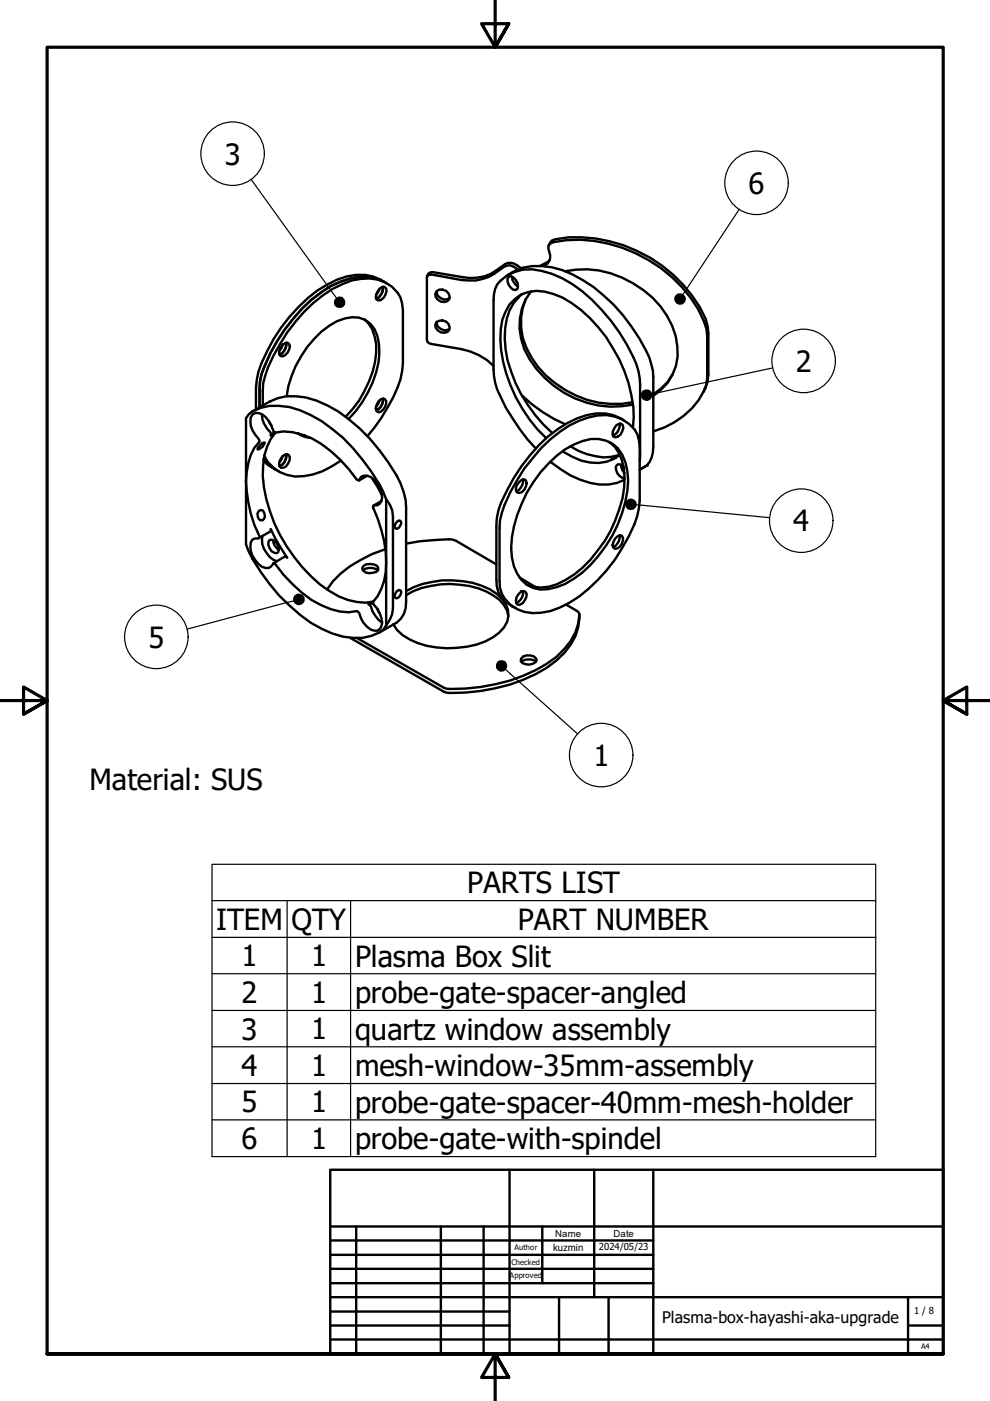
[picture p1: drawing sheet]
<svg xmlns="http://www.w3.org/2000/svg" width="210mm" height="297mm" viewBox="0 0 210 297" stroke-linecap="round" stroke-linejoin="round" font-family="sans-serif">
<!-- layer: Visible (ISO) -->
<g fill="none" stroke="#000" stroke-width=".51">
<path d="M81.4 59.7a10.1 10.1 0 0 0-9.2 0 25.6 25.6 0 0 0-10.1 7.9 38.4 38.4 0 0 0-6.6 11.7l-.4 1.7-.1 5.4M107.7 58.3l1-.6a11.1 11.1 0 0 1 8.3-1 27.7 27.7 0 0 1 13.1 7.9 42.2 42.2 0 0 1 7.6 11.2l.7 2.8 .1 1.4v14.7a4.9 4.9 0 0 1-2.9 4.9M107.9 58.7l.4-.2a2.34 2.34 0 0 1 1.4 2.7l-.4 .3a2.14 2.14 0 0 1-1.7-2.5zM108.6 58.7a2.42 2.42 0 0 0 1.2 2M109.8 57.2a2.81 2.81 0 0 0-2.4-.9l-.6 .3a10.6 10.6 0 0 1-8.9 2.8l-6.5-1.2-.5 .1-.3 .2-.1 .4 .1 13.5 .3 .4 .5 .1 6.5 1.1a13.2 13.2 0 0 1 6.7 3.6M110.6 56.9a3.5 3.5 0 0 0-2.9-1.2l-.6 .3a10.3 10.3 0 0 1-7.4 3l-8-1.3-.5 .1-.4 .2-.3 .6M115.3 56.4a2.19 2.19 0 0 0 1.1-3.1 1.24 1.24 0 0 1 .9-2 29.7 29.7 0 0 1 25.2 7.5 25 25 0 0 1 7.3 10.9l.1 1.5v8.8a10.2 10.2 0 0 1-3.2 6.6 18.4 18.4 0 0 1-8.2 4.9M116.3 52l.7-1a19.9 19.9 0 0 1 9.3-.4 30.3 30.3 0 0 1 23.3 17l.4 1.5 .2 1.5v8.8a7.5 7.5 0 0 1-1 3.7M116.6 55.1l-.9 .7-1.1 .5M119.8 57.5a20.9 20.9 0 0 1 22.7 11.5 11.8 11.8 0 0 1-.9 12.1l-1.5 1.6-1.6 1.2M59.9 73.1l.6-.3 .5-.1 .3 .2a2.15 2.15 0 0 1-1.4 2.7l-.5-.1a1.76 1.76 0 0 1 .5-2.4zM59.9 73l-.2 .8-.4 .6"/>
<path d="M60.7 72.7a2.37 2.37 0 0 1-1.4 2.4M77.2 67.7a7.3 7.3 0 0 1 2.6 5.2 21.8 21.8 0 0 1-6.5 15.4M80.5 61.2l.6-.4h.4l.4 .4a2.19 2.19 0 0 1-1.6 2.5l-.5-.2a2.13 2.13 0 0 1 .7-2.3zM80.5 61.2l-.7 1.3M81.2 60.8a2.37 2.37 0 0 1-1.4 2.5M82 60.1a10.2 10.2 0 0 0-10.5-.8 30 30 0 0 0-13.5 12.6 24.1 24.1 0 0 0-3.6 8.6l-.1 1.7v4.6M92.5 61.8a1.68 1.68 0 0 1 2-.2 1.68 1.68 0 0 1 .7 1.8 1.61 1.61 0 0 1-2.1 .4 1.61 1.61 0 0 1-.6-2zM92.5 68.3a1.68 1.68 0 0 1 2-.2 1.68 1.68 0 0 1 .7 1.9 1.61 1.61 0 0 1-2.1 .3 1.61 1.61 0 0 1-.6-2zM92.6 61.8a1.75 1.75 0 0 0 2.7 1.4M92.6 68.3a1.75 1.75 0 0 0 2.7 1.4M110 62.9a11.3 11.3 0 0 0-3 8.8 29 29 0 0 0 10.1 20.1M110.7 62.3l-.8 .7"/>
<path d="M111.5 63.4a13.1 13.1 0 0 0 1.2 12.4 21.1 21.1 0 0 0 21.4 9.5M112.6 61.8a12.4 12.4 0 0 0-.3 14.3 21.1 21.1 0 0 0 21.9 9.7M142.6 79.4l-1 1.6-1.5 1.4-1.6 1.2M53.5 87.2l-.8 .6-.5 .9v26.7a38.1 38.1 0 0 0 11.4 14.9 19 19 0 0 0 13.3 4.9l1.8-.4 1.8-.7M53.5 87.2l3.6-2a10.7 10.7 0 0 1 7.8-.9 25 25 0 0 1 11.3 6.5 43.2 43.2 0 0 1 8.7 11.7l.7 1.8 .4 1.8 .1 1.6v19.8a5 5 0 0 1-2 4.5l-3.6 2.1M53.5 87.2a10.8 10.8 0 0 1 7.9-.9 27.3 27.3 0 0 1 13.4 8.7 38.2 38.2 0 0 1 7.1 10.9M55.5 94.1l.6-.3a1.82 1.82 0 0 1-1.5 1.5l.3-.6zM55.5 87.8a5.6 5.6 0 0 0 1.9 4v.5l.8-.7M55.7 86v-3.1a17 17 0 0 1 2.3-7.5 35.2 35.2 0 0 1 12.5-14.2 13.2 13.2 0 0 1 9.7-1.9 6.6 6.6 0 0 1 5.2 6.5v11.3a18.2 18.2 0 0 1-3.3 9.4l-1.2 2.1-3 3.9M55.9 97.3l1.2 1.4 1.2 .8M55.9 97.7l.8 .8 1.6 1M56 96.5a7.7 7.7 0 0 0 8.4 4.5 16.2 16.2 0 0 0 7.9-3.4"/>
<path d="M57 89.3l.6 .9M58.3 99.5l.8 .4M58.4 91.7a12.4 12.4 0 0 1 9.7 2.4 33.4 33.4 0 0 1 7.8 7.7l.1 .1a1.59 1.59 0 0 1 2.6-.8 5.8 5.8 0 0 1 2.4 4.3 1.63 1.63 0 0 1-1.8 1.8l-.1 .2a26 26 0 0 1 2.3 15.7l-.5 1.7-.8 1.6-.9 1.1M58.4 91.7l-.4-.2a7.3 7.3 0 0 0-2.5-3.7 1.52 1.52 0 0 0-1.7-.1 1.52 1.52 0 0 0-.7 1.6 5.6 5.6 0 0 0 1.8 3.9v.6a10 10 0 0 0-2.6 6.2 26.6 26.6 0 0 0 2.6 13.6v.5a1.61 1.61 0 0 0-1.8 1.8 5.2 5.2 0 0 0 2.4 4.3 1.57 1.57 0 0 0 2.5-.8h.3a28.5 28.5 0 0 0 9.8 8.9 11.1 11.1 0 0 0 7.5 1.3l.4 .2a6.9 6.9 0 0 0 2.6 3.7 1.52 1.52 0 0 0 1.7 .1 1.52 1.52 0 0 0 .7-1.6 6.7 6.7 0 0 0-1.8-4v-.5M58.4 91.7a11.4 11.4 0 0 0-2.6 7 29 29 0 0 0 5 17.2 29.6 29.6 0 0 0 11 10.5 11.6 11.6 0 0 0 7.4 1.1M59.8 96.9l.5-.4 .6-.2 .3 .2a1.94 1.94 0 0 1-1.2 2.7h-.5a1.67 1.67 0 0 1 .3-2.3zM59.9 96.7l-.6 1.3M60.7 96.3a2.54 2.54 0 0 1-1.4 2.5M60.8 84a22.5 22.5 0 0 1 9-15 8.9 8.9 0 0 1 6.3-1.7 5.3 5.3 0 0 1 3.9 3.9 16.2 16.2 0 0 1-2 12.1l-1.2 2-1.4 1.9-1.5 1.6M63.1 91.8l.7 .5 1.9 .5M63.2 91.9l.7 .3 .8 .1M80.2 85.2l.5-.5 .5-.2 .4 .1a1.9 1.9 0 0 1-.9 2.7l-.5 .1-.4-.2-.1-.6z"/>
<path d="M80.5 84.9l-.7 1.3M81.2 84.5a2.37 2.37 0 0 1-1.4 2.5M110.7 83.9a30.9 30.9 0 0 0 9.1 6M113.6 95.1a44.9 44.9 0 0 1-8.2-12.5l-.4-1.5-.4-2.8v-14.7a5.4 5.4 0 0 1 2.8-5.2 9.1 9.1 0 0 1 7.4-1 24.5 24.5 0 0 1 12.8 8.3 35.1 35.1 0 0 1 7.8 13.1l.3 2.8-.1 16.2M114.7 95a20.9 20.9 0 0 1 12-6.9 8.1 8.1 0 0 1 8.4 4l.5 2.7v11.3a17 17 0 0 1-2.3 7.6 34.6 34.6 0 0 1-12.6 14.1 13.1 13.1 0 0 1-9.5 1.9 6.6 6.6 0 0 1-5.3-6.5v-11.2a16.9 16.9 0 0 1 2.3-7.7 37.2 37.2 0 0 1 6.5-9.3zM116.2 98.3a16.2 16.2 0 0 1 9.1-5.2 6.5 6.5 0 0 1 7.3 4.9 19.5 19.5 0 0 1-1.6 13.2 28.1 28.1 0 0 1-9.3 11.5 12.3 12.3 0 0 1-7.1 2.3 6.4 6.4 0 0 1-5.6-4.9 19.4 19.4 0 0 1 1.6-13.2 27.6 27.6 0 0 1 5.6-8.6zM116.7 97.9a19.9 19.9 0 0 0 10.4 4.8h1.9l1.8-.3 1.6-.7M119.3 95.7a11.8 11.8 0 0 0 9.3 2.2l1.5-.6 1.3-.9M120.9 94.6a13.8 13.8 0 0 0 8.6 2.3l1.5-.4 .1 .1M129.1 93.7a8.8 8.8 0 0 1 3.3 7.5 26.4 26.4 0 0 1-5.7 15.6 18.7 18.7 0 0 1-10.4 7.6l-1.7 .2-1.5-.2-1.4-.4M130.7 90.1l1-.2 .4 .3a2.29 2.29 0 0 1-1.6 2.5l-.5-.1a2.22 2.22 0 0 1 .7-2.5zM130.7 97l-1 .3"/>
<path d="M131.4 89.8a2.54 2.54 0 0 1-1.4 2.5M131.7 98.5l.3 1.3 .4 .5M131.9 98.7l.4 .7M132.2 99l-.5-.4-.6-.2-.3 .2-.2 .4a2.41 2.41 0 0 0 1.3 2.3h.5M132.2 89.1a9.9 9.9 0 0 0-9.8-.4 27.6 27.6 0 0 0-11.8 10.1 39.9 39.9 0 0 0-4.9 9.4l-.4 1.7-.1 1.6v11.3a5.3 5.3 0 0 0 2.2 4.8l1.1 1 .8 .3M134.2 90.6a27.1 27.1 0 0 0-4.2-16.7 27.8 27.8 0 0 0-10.7-10.8 10.4 10.4 0 0 0-8.8-.7 8.2 8.2 0 0 0-4 5.4 23.8 23.8 0 0 0 1.8 14 32.1 32.1 0 0 0 7.5 11.1M54.9 114.1l2.5-1.5v-.4l1 2 2.5 4-.4-.2-2.5 1.4M55 108.2a.68 .68 0 0 1 1 .6 .92 .92 0 0 1 .1 1.1 .92 .92 0 0 1-1 .4 1.34 1.34 0 0 1-.1-2.1zM55.6 113.7a4.9 4.9 0 0 0 3.1 5.3M57.1 114.5a1.74 1.74 0 0 1 2 2l-.1 .5-.3 .3a1.96 1.96 0 0 1-1.6-2.8zM57.9 114.5a2.73 2.73 0 0 0 1.2 2.1M77.8 100.9l-1.7 1"/>
<path d="M78.9 101.5l2 3.4M80 102.5l.2 .6 .3 .4M80.9 106.2l-1.7 1M81.7 116.4a26.9 26.9 0 0 0-11.1 6.8l-1.3 1.8M81.9 105.9l.7 1.1 .5 1.1 .2 1.3v19.7l-.2 1.1-.5 1.2-.7 1.2M81.9 105.9v26.7M84.2 110.6l.4-.3 .3 .1a1.31 1.31 0 0 1-.7 1.7l-.4-.1-.1-.3zM86.1 115.3a48.8 48.8 0 0 1 9.9-.9l.7 .3 8.5 5M110.2 102.1l.5-.4 .5-.1 .3 .3a2.09 2.09 0 0 1-1.3 2.6l-.6-.1a1.66 1.66 0 0 1 .6-2.3zM110.9 101.6a2.54 2.54 0 0 1-1.4 2.6M130.4 114.2l1-.7 .4 .1a1.92 1.92 0 0 1-1.4 2.8l-.4-.3-.1-.5zM131.4 113.5a2.37 2.37 0 0 1-1.4 2.4"/>
<path d="M77 120.9a2.55 2.55 0 0 1 3.1 0M77 120a2.42 2.42 0 0 1 3.2 .3v.5l-.4 .5a2.49 2.49 0 0 1-2.8-.4l-.2-.4zM79.1 127.9l-1 .2 .4 .3a6.9 6.9 0 0 0 2.5 3.6M80 129.1l.5 1M81.9 132.6l-.6 .9-.8 .6M84.2 125.3l.4-.2 .3 .1a1.31 1.31 0 0 1-.7 1.7l-.4-.1-.1-.4zM86.1 125.3a19.4 19.4 0 0 1 17.7-.4 7.2 7.2 0 0 1 3.9 4.4 4.8 4.8 0 0 1-1.9 4.8 16.3 16.3 0 0 1-11.1 3.3 14.9 14.9 0 0 1-10.5-3.9l-.8-1.1M86.1 126.2a19 19 0 0 1 18.5 .1 6.2 6.2 0 0 1 3.2 4.4M110.2 122.5l3.5 2.1M110.5 125.4l.6-.1 .3 .2 .3 .4a2.69 2.69 0 0 1-1.5 2.3h-.5a1.67 1.67 0 0 1 .3-2.3zM110.9 139.2a2.06 2.06 0 0 1 2.9 .8 2.12 2.12 0 0 1-3.4 .2l.1-.6zM110.9 125.3a2.37 2.37 0 0 1-1.4 2.5"/>
<path d="M120.1 128.2l2.2 1.3 .4 .3 .2 .4M122.9 130.2a13.3 13.3 0 0 1-7 10.5 38.3 38.3 0 0 1-21.3 5.3l-18.8-10.7M122.9 130.2a11.7 11.7 0 0 1-5 9.9 32.8 32.8 0 0 1-16 6.4l-3.3 .3h-4l-20.3-11.6M110.6 140.3a2.45 2.45 0 0 1 3 0"/>
</g>
<g fill="#000">
<circle cx="57.1" cy="85.2" r=".25"/>
<circle cx="137.2" cy="98.7" r=".25"/>
</g>
<!-- layer: Symbol (ISO) -->
<g fill="none" stroke="#000" stroke-width=".25">
<path d="M53.3 38l18 25.1M156.7 44.4l-11.8 17.9M163.8 78l-25.5 5.5M135 107l28.2 2.8M62.1 127.5l-22.4 5.9M107.3 142l15.2 13.6M45 191v-7.8h140.7v7.8M45 191h140.7v7.7M45 191v54.2h140.7v-46.5M45 198.7h140.7M60.9 191v54.2M74.3 191v54.2"/>
<path d="M45 206.4h140.7M45 214.2h140.7M45 221.9h140.7M45 229.7h140.7M45 237.4h140.7"/>
<circle cx="49.3" cy="32.6" r="6.7"/>
<circle cx="160.4" cy="38.8" r="6.7"/>
<circle cx="170.4" cy="76.5" r="6.7"/>
<circle cx="169.9" cy="110.4" r="6.7"/>
<circle cx="33.1" cy="135" r="6.7"/>
<circle cx="127.5" cy="160.1" r="6.7"/>
</g>
<!-- layer: Border (ISO) -->
<path d="M105 0v10l-2.9-5h5.8l-2.9 5 2.9-5M0 148.5h10l-5-2.8v5.7l5-2.9-5 2.9M210 148.5h-10l5-2.8v5.7l-5-2.9 5 2.9M10 287v-277h190v277h-190h190M107.9 292l-2.9-5 2.9 5h-5.8l2.9-5v10" fill="none" stroke="#000" stroke-width=".68"/>
<!-- layer: Title (ISO) -->
<g fill="none" stroke="#000" stroke-width=".51">
<path d="M70 248h130v39h-130zM108 248v39M126 248v27M138.5 248v39M70 275h130M70 263h68.5M70 266.1h68.5M70 269h68.5M70 272.1h68.5M70 278.1h38M70 260h130M75.5 260v27"/>
<path d="M93.5 260v27M102.5 260v27M115 260v12.1M118.5 275v12M129 275v12M192.5 275v12M70 281h38M70 284h130M192.5 281h7.5"/>
</g>
<!-- layer: Symbol (ISO) -->
<g fill="#000">
<circle cx="72" cy="64.1" r="1.26"/>
<circle cx="144.2" cy="63.4" r="1.27"/>
<circle cx="137.1" cy="83.8" r="1.24"/>
<circle cx="133.8" cy="106.9" r="1.25"/>
<circle cx="63.4" cy="127.1" r="1.26"/>
<circle cx="106.3" cy="141.2" r="1.26"/>
</g>
<g font-size="6.2">
<text x="47.7" y="34.9">3</text>
<text x="158.7" y="41.1">6</text>
<text x="168.7" y="78.9">2</text>
<text x="168.1" y="112.6">4</text>
<text x="31.5" y="137.4">5</text>
<text x="19" y="167.5">Material: SUS</text>
<text x="125.8" y="162.3">1</text>
<text x="99.1" y="189.4">PARTS LIST</text>
<text x="45.8" y="197.1">ITEM</text>
<text x="61.8" y="197.1">QTY</text>
<text x="109.8" y="197.1">PART NUMBER</text>
<text x="51.2" y="204.8">1</text>
<text x="66" y="204.8">1</text>
<text x="75.3" y="204.9">Plasma Box Slit</text>
<text x="51.2" y="212.6">2</text>
<text x="66" y="212.6">1</text>
<text x="75.3" y="212.7">probe-gate-spacer-angled</text>
<text x="51.2" y="220.4">3</text>
<text x="66" y="220.3">1</text>
<text x="75.3" y="220.4">quartz window assembly</text>
<text x="51.2" y="228.1">4</text>
<text x="66" y="228.1">1</text>
<text x="75.3" y="228.2">mesh-window-35mm-assembly</text>
<text x="51.2" y="235.8">5</text>
<text x="66" y="235.8">1</text>
<text x="75.3" y="235.9">probe-gate-spacer-40mm-mesh-holder</text>
<text x="51.2" y="243.6">6</text>
<text x="66" y="243.6">1</text>
<text x="75.3" y="243.7">probe-gate-with-spindel</text>
</g>
<text font-size="3.4" x="140.4" y="280.4">Plasma-box-hayashi-aka-upgrade</text>
<g font-size="2">
<text x="117.7" y="262.2">Name</text>
<text x="130" y="262.2">Date</text>
<text x="117.3" y="265.3">kuzmin</text>
<text x="127" y="265.1">2024/05/23</text>
<text x="193.8" y="278.7">1 / 8</text>
</g>
<g font-size="1.6">
<text x="108.5" y="268.2">Checked</text>
<text x="109.1" y="265.1">Author</text>
<text x="108" y="271">Approved</text>
<text x="195.3" y="286.1">A4</text>
</g>
</svg>
